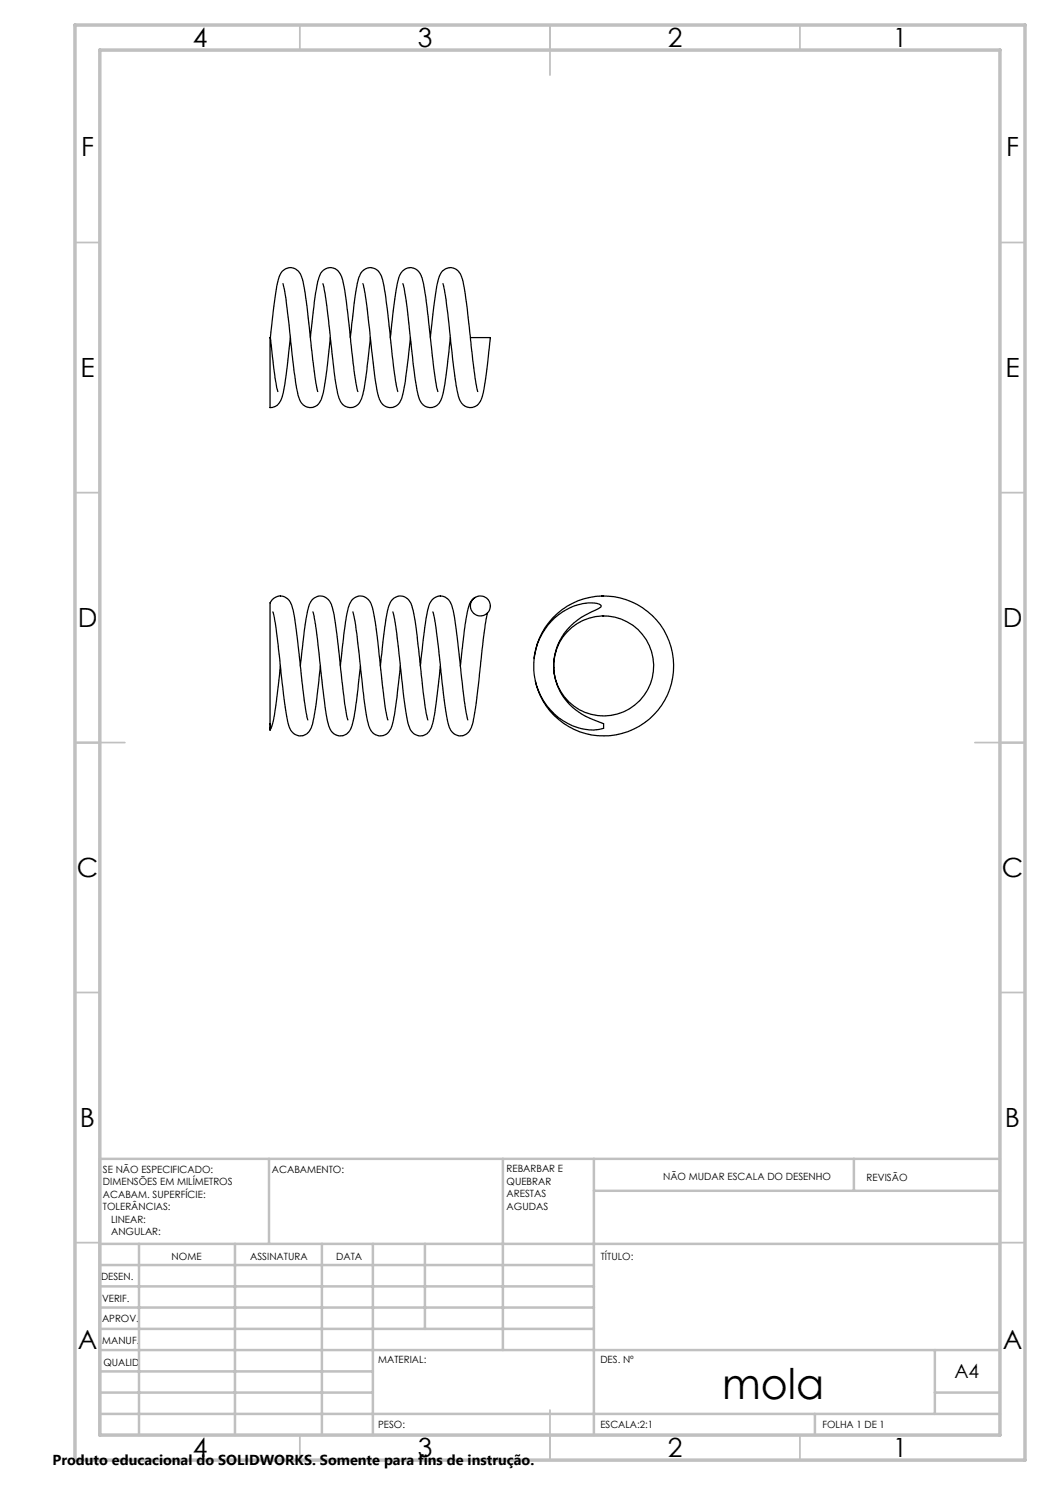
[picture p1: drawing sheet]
<svg xmlns="http://www.w3.org/2000/svg" width="210mm" height="297mm" viewBox="0 0 210 297" stroke-linecap="round" stroke-linejoin="round" font-family="sans-serif">
<g fill="none" stroke="#c0c0c0" stroke-width=".35">
<path d="M60 5v5M110 5v10M160 5v5M15 48.5h5M200 48.5h5M15 98.5h5M200 98.5h5M15 148.5h10M195 148.5h10M15 198.5h5M200 198.5h5M15 248.5h5"/>
<path d="M200 248.5h5M60 287v5M110 282v10M160 287v5"/>
</g>
<g fill="none" stroke="#c0c0c0" stroke-width=".5">
<path d="M53.8 231.8v17M100.6 231.8v38.2M118.8 231.8v55.2M118.8 238.2h81.2M170.8 231.8v6.4M200 231.8h-180v55.2M20 248.8h180M20 257.3h98.8M20 253h98.8M27.8 248.8v38.2M47 248.8v38.2M64.4 248.8v38.2"/>
<path d="M74.6 248.8v38.2M85 248.8v17M20 265.8h98.8M20 261.5h98.8M20 278.5h54.6M20 274.3h54.6M20 270h180M187 278.5h13M187 270v12.8M20 282.8h180M163 282.8v4.2"/>
</g>
<path d="M15 5h190v287h-190zM20 10h180v277h-180z" fill="none" stroke="#c0c0c0" stroke-width=".7"/>
<g fill="none" stroke="#000" stroke-width=".25">
<path d="M56.6 56.7a186.3 186.3 0 0 1 2.1 16.5l.9 5.7a2.73 2.73 0 0 0 2.9 2.6 3.1 3.1 0 0 0 2.1-2.6l.7-4.1 .8-7.3M64.6 56.7a111 111 0 0 1 1.8 13.9 42.8 42.8 0 0 0 1.5 9.3 2.28 2.28 0 0 0 2.3 1.6 2.28 2.28 0 0 0 2.1-1.8l.1-.4a76.6 76.6 0 0 0 1.7-11.8M72.6 56.7v.1a178.4 178.4 0 0 1 2.1 16.4l.5 3.9a6 6 0 0 0 1.6 4 2.36 2.36 0 0 0 3.6-1.8 92.3 92.3 0 0 0 1.7-11.8M80.6 56.7a61.3 61.3 0 0 1 1.4 10.4l.2 1.1a67.2 67.2 0 0 0 1.6 11.5 2.29 2.29 0 0 0 2.2 1.8 2.29 2.29 0 0 0 2.3-1.8 62.5 62.5 0 0 0 1.7-11.2l.1-1M88.6 56.7a128.7 128.7 0 0 1 1.9 14.7 36.5 36.5 0 0 0 1.5 8.7 2.26 2.26 0 0 0 2.3 1.4 2.26 2.26 0 0 0 2-1.8 62.5 62.5 0 0 0 1.7-11.2l.1-1h-4M54.1 67.5l-.1 14a2.79 2.79 0 0 0 2.6-2.6l.7-4.1 .8-7.3M54.1 67.5a79.7 79.7 0 0 1 1.8-12.3 2.31 2.31 0 0 1 2.4-1.6 2.31 2.31 0 0 1 2.1 2 138.5 138.5 0 0 1 2 14.9l.6 5 .6 2.8M54.1 67.5l.2 1.6a70.9 70.9 0 0 0 1.3 9.2M62.1 67.5a69.5 69.5 0 0 1 1.8-12.3 2.31 2.31 0 0 1 2.4-1.6 2.31 2.31 0 0 1 2.1 2 128.2 128.2 0 0 1 2 14.9l.5 4.4 .7 3.4M70.1 67.5a89.6 89.6 0 0 1 1.7-12 2.31 2.31 0 0 1 1.5-1.8 2.31 2.31 0 0 1 2.4 .6l.6 1.1a104.2 104.2 0 0 1 1.9 13.7 70.9 70.9 0 0 0 1.4 9.2M78.1 67.5a79.7 79.7 0 0 1 1.8-12.3 2.35 2.35 0 0 1 2.5-1.6 2.35 2.35 0 0 1 2.1 2.1 160.4 160.4 0 0 1 2 15.5l.6 4.9 .5 2.2M86.1 67.5a79.7 79.7 0 0 1 1.8-12.3 2.31 2.31 0 0 1 2.4-1.6 2.31 2.31 0 0 1 2.1 2 138.5 138.5 0 0 1 2 14.9l.6 5 .6 2.8"/>
<path d="M95 119.5a4 4 0 0 0-1.6 3.2l-.5 3.4-.8 7.1M120.3 119.2h.4M54.6 122.4a162.6 162.6 0 0 1 2 15.7l.4 3.1a11.5 11.5 0 0 0 1.3 5 2.3 2.3 0 0 0 2.4 .9 2.3 2.3 0 0 0 1.7-2 84.7 84.7 0 0 0 1.7-11.9M56.1 133.2l-.2 1.7a57 57 0 0 1-1.7 10.8l-.2 .3v-.3M60.1 133.2l.1-1.1a65.3 65.3 0 0 1 1.7-11.4 2.28 2.28 0 0 1 2.4-1.5 2.28 2.28 0 0 1 2.1 2 89.3 89.3 0 0 1 1.7 12.1l.2 1.6a64.8 64.8 0 0 0 1.3 9.1M62.6 122.4a56.6 56.6 0 0 1 1.3 9.1l1.1 9.7a11.1 11.1 0 0 0 1.5 5.3 2.36 2.36 0 0 0 2.4 .5 2.36 2.36 0 0 0 1.5-2.1 84.2 84.2 0 0 0 1.7-11.7M68.1 133.2l.1-1.1a69.9 69.9 0 0 1 1.7-11.2 2.29 2.29 0 0 1 2.3-1.7 2.29 2.29 0 0 1 2.2 2 122.3 122.3 0 0 1 1.9 14.4 48.8 48.8 0 0 0 1.3 8.4M70.6 122.4a100.6 100.6 0 0 1 1.7 12.8l.7 6a11.1 11.1 0 0 0 1.5 5.3 2.36 2.36 0 0 0 2.5 .5 2.36 2.36 0 0 0 1.5-2.1 102 102 0 0 0 1.6-11.7M76.1 133.2l.1-1.1a60.5 60.5 0 0 1 1.7-11.2 2.25 2.25 0 0 1 2.2-1.7 2.25 2.25 0 0 1 2.2 1.7 81 81 0 0 1 1.8 12.9l.2 1.8a48.8 48.8 0 0 0 1.3 8.4M78.6 122.4a93.9 93.9 0 0 1 1.6 12.1 67.1 67.1 0 0 0 1.7 10.9 2.31 2.31 0 0 0 2.4 1.7 2.31 2.31 0 0 0 2.1-2 91 91 0 0 0 1.7-11.9M84.1 133.2l.1-1.7a62.6 62.6 0 0 1 1.7-10.8 2.3 2.3 0 0 1 2.4-1.5 2.3 2.3 0 0 1 2.1 2 112.4 112.4 0 0 1 1.8 13.1l.7 5.8 .7 3.9M86.6 122.4a168.5 168.5 0 0 1 2.1 16.4l.3 2.4a11.5 11.5 0 0 0 1.3 5 2.3 2.3 0 0 0 2.4 .9 2.3 2.3 0 0 0 1.7-2 167 167 0 0 0 2.2-16.6l.9-5.9"/>
<path d="M106.8 131.7a14 14 0 0 1 20.9-10.6 14 14 0 0 1 1.3 23.4 14 14 0 0 1-21.9-8.3M110.3 124.2a10.2 10.2 0 0 1 9.5-3.4l.4 .3-.1 .4a24.3 24.3 0 0 0-6 3.7 11.1 11.1 0 0 0 3.9 18.4l2.7 1.1v1a10.6 10.6 0 0 1-10.6-3.7 13.1 13.1 0 0 1 .2-17.8zM110.8 132.3a10 10 0 0 1 15.4-7.5 10 10 0 0 1-.6 17.1 10 10 0 0 1-14.9-8.4M110.8 132.4l-.1 1.2M120.5 123.2h.2M54 144.7v1M61.6 144l-.7-3.9-.8-6.8a104.6 104.6 0 0 0-1.7-12.1 2.28 2.28 0 0 0-2-2 2.28 2.28 0 0 0-2.4 1.4v24.1"/>
<circle cx="96.1" cy="121.2" r="1.99"/>
</g>
<text font-size="8.5" x="144.4" y="279.7">mola</text>
<g font-size="5.3">
<text x="38.5" y="9.5">4</text>
<text x="83.5" y="9.5">3</text>
<text x="133.6" y="9.5">2</text>
<text x="178.6" y="9.5">1</text>
<text x="16.2" y="31.3">F</text>
<text x="201.2" y="31.3">F</text>
<text x="16.1" y="75.5">E</text>
<text x="201.1" y="75.5">E</text>
<text x="15.5" y="125.5">D</text>
<text x="200.5" y="125.5">D</text>
<text x="15.4" y="175.5">C</text>
<text x="200.4" y="175.5">C</text>
<text x="16" y="225.5">B</text>
<text x="201" y="225.5">B</text>
<text x="15.5" y="269.8">A</text>
<text x="200.5" y="269.8">A</text>
<text x="38.5" y="291.5">4</text>
<text x="83.5" y="291.5">3</text>
<text x="133.6" y="291.5">2</text>
<text x="178.6" y="291.5">1</text>
</g>
<text font-size="3.9" x="190.9" y="275.5">A4</text>
<text font-size="2.9" x="10.5" y="292.9">Produto educacional do SOLIDWORKS. Somente para fins de instrução.</text>
<g font-size="2">
<text x="20.6" y="234.6">SE NÃO ESPECIFICADO:</text>
<text x="20.6" y="237.1">DIMENSÕES EM MILÍMETROS</text>
<text x="20.6" y="239.6">ACABAM. SUPERFÍCIE:</text>
<text x="54.4" y="234.6">ACABAMENTO:</text>
<text x="101.3" y="234.5">REBARBAR E</text>
<text x="101.3" y="237">QUEBRAR</text>
<text x="101.3" y="239.5">ARESTAS</text>
<text x="132.6" y="236">NÃO MUDAR ESCALA DO DESENHO</text>
<text x="173.3" y="236.2">REVISÃO</text>
<text x="20.6" y="242.1">TOLERÂNCIAS:</text>
<text x="22.2" y="244.6">LINEAR:</text>
<text x="101.3" y="242">AGUDAS</text>
<text x="22.2" y="247.1">ANGULAR:</text>
<text x="34.3" y="252">NOME</text>
<text x="50" y="251.9">ASSINATURA</text>
<text x="67.2" y="251.9">DATA</text>
<text x="120.2" y="251.9">TÍTULO:</text>
<text x="20.2" y="256.1">DESEN.</text>
<text x="20.4" y="260.3">VERIF.</text>
<text x="20.4" y="264.4">APROV.</text>
<text x="20.5" y="268.8">MANUF.</text>
<text x="20.7" y="273.1">QUALID</text>
<text x="75.7" y="272.5">MATERIAL:</text>
<text x="120.1" y="272.5">DES. Nº</text>
<text x="75.6" y="285.5">PESO:</text>
<text x="120.1" y="285.6">ESCALA:2:1</text>
<text x="164.5" y="285.6">FOLHA 1 DE 1</text>
</g>
</svg>
